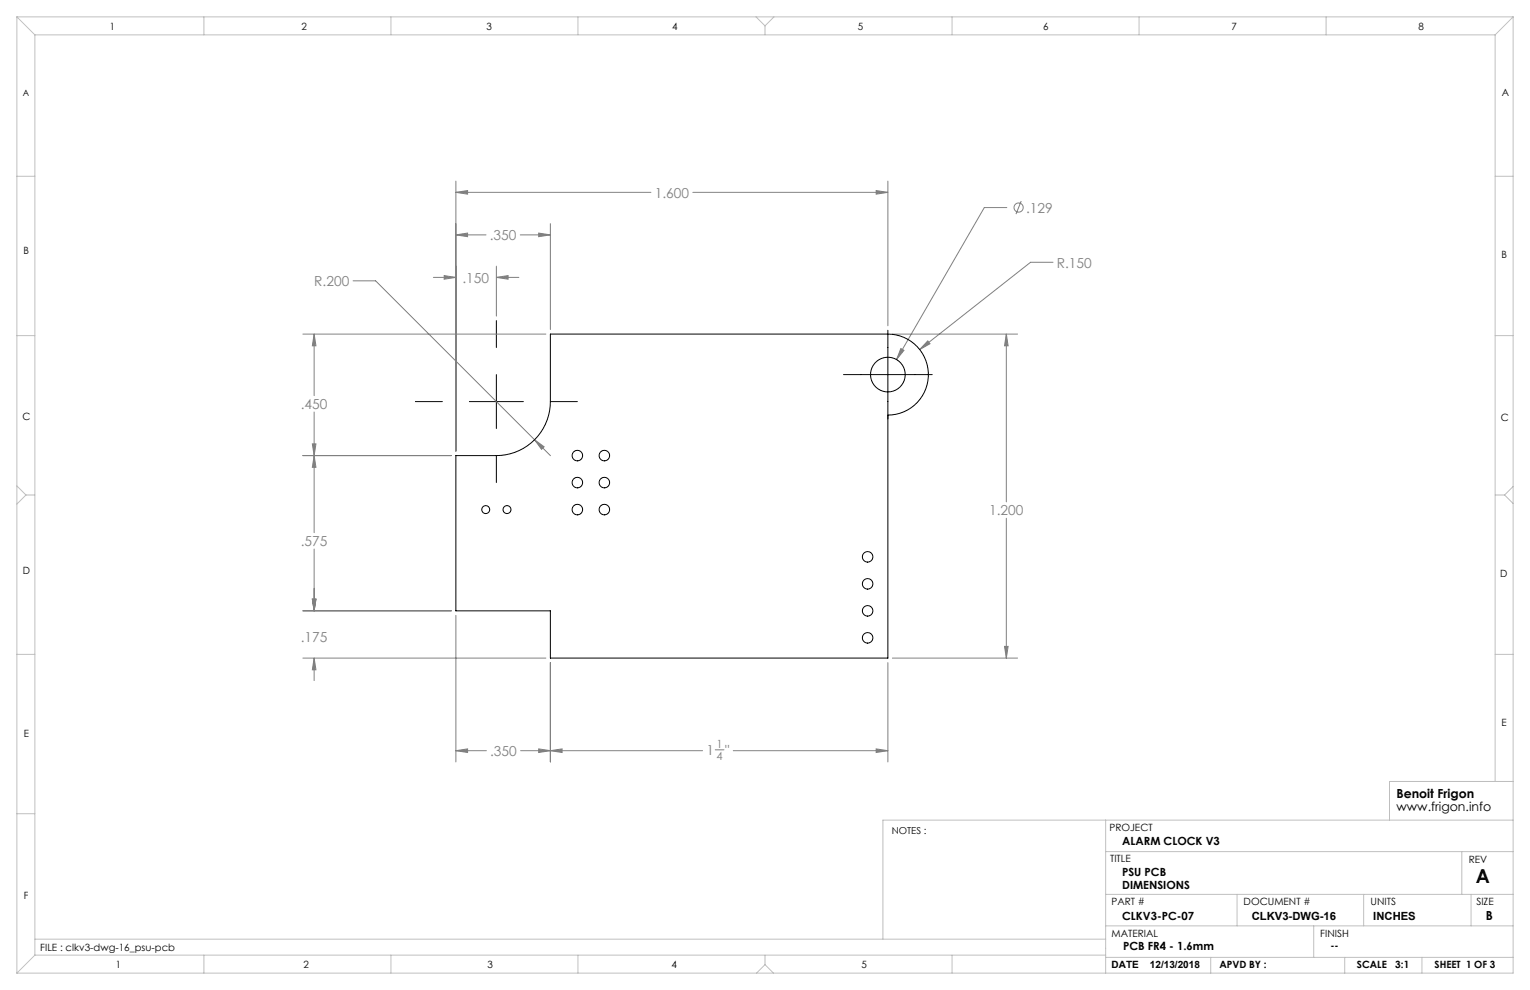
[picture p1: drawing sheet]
<svg xmlns="http://www.w3.org/2000/svg" width="432mm" height="279mm" viewBox="0 0 432 279" stroke-linecap="round" stroke-linejoin="round" font-family="sans-serif">
<g fill="none" stroke="#808080" stroke-width=".28">
<path d="M128.7 51.1v76.2M128.7 54.3h55M128.7 54.3l3.3-.5v1zM195.5 54.3h55.1M247.3 53.8l3.3 .5-3.3 .5zM250.6 51.1v40.8M284.1 58.6h-6.3l-24.8 42.9M288.2 56.7l-1.5 3.7M99.7 79.3h6.3l44.9 44.8M122.3 78.3h6.4M125.4 77.8l3.3 .5-3.3 .5zM128.7 66.3h8.5"/>
<path d="M128.7 66.3l3.3-.5v1zM140.1 75.1v14.1M140.1 78.3h6.3M140.1 78.3l3.3-.5v1zM146.8 66.3h8.5M152 65.8l3.3 .5-3.3 .5zM155.3 63.1v29.9M297.2 74h-6.4l-31.2 24.6M85.5 94.3h68.6M88.7 94.3v17.4M88.7 94.3l.5 3.3h-1.1zM251.8 94.3h35.4"/>
<path d="M254.2 98.4l.9 .5-2.1 2.6zM261.8 96.2l.7 .8-2.9 1.6zM284 94.3v47.3M284 94.3l.5 3.3h-1zM88.7 116.3v34M85.5 128.6h41.9M88.1 125.3h1.1l-.5 3.3zM88.7 128.6l.5 3.3h-1.1zM150.9 124.1l4.5 4.5M150.9 124.1l2.7 2-.8 .7zM88.7 155v17.4M284 146.3v39.4"/>
<path d="M85.5 172.4h41.9M88.1 169.1h1.1l-.5 3.3zM128.7 173.7v41.3M85.5 185.7h68.6M88.7 185.7v6.4M88.7 185.7l.5 3.3h-1.1zM155.3 187v28M250.6 187v28M251.8 185.7h35.4M283.5 182.4h1l-.5 3.3zM128.7 211.9h8.6M128.7 211.9l3.3-.5v1z"/>
<path d="M146.9 211.9h51.4M152 211.4l3.3 .5-3.3 .5zM155.3 211.9l3.3-.5v1zM201.9 211.6h2.4M206.9 211.9h43.7M247.3 211.4l3.3 .5-3.3 .5z"/>
<circle cx="287.5" cy="58.6" r="1.29"/>
</g>
<path d="M140.1 90.5v7.6M250.6 93.2v25M117.2 113.3h7.6M132.5 113.3h15.2M140.1 105.7v15.3M155.3 113.3h7.6M238.1 105.7h25M140.1 128.6v7.6" fill="none" stroke="#000" stroke-width=".28"/>
<g fill="none" stroke="#c0c0c0" stroke-width=".28">
<path d="M4.8 4.8l5 5M4.8 4.8h422.2M4.8 4.8v269.8M9.8 9.8h412.2M9.8 9.8v259.8M57.5 4.8v5M110.3 4.8v5M163.1 4.8v5M213.4 4.8l2.5 2.5M215.9 7.3v2.5M218.4 4.8l-2.5 2.5M268.7 4.8v5"/>
<path d="M321.5 4.8v5M374.3 4.8v5M422 9.8v210.7M427 4.8l-5 5M427 4.8v269.8h-422.2M4.8 49.7h5M422 49.7h5M4.8 94.7h5M422 94.7h5M4.8 137.1l2.5 2.6M7.3 139.7l-2.5 2.6M7.3 139.7h2.5"/>
<path d="M422 139.7h2.6M424.6 139.7l2.4 2.4M427 137.3l-2.4 2.4M4.8 184.7h5M422 184.7h5M4.8 229.7h5M312 231.5v43.1M427 231.5h-177.8v33.6M427 220.5h-34.8v11M312 240.3h115M312 252.4h115M349.1 252.4v8.9"/>
<path d="M384.9 252.4v8.9M412.6 240.3v12.1M415.2 252.4v8.9M9.8 265.1h302.2M9.8 269.6l-5 5M9.8 269.6h302.2M57.5 269.6v5M110.3 269.6v5M163.1 269.6v5M215.9 272.2l-2.4 2.4M215.9 272.2l2.4 2.4M215.9 269.6v2.6"/>
<path d="M268.7 269.6v5M312 270.2h115M312 261.3h115M341.7 270.2v4.4M370.8 261.3v8.9M379.5 270.2v4.4M401.3 270.2v4.4"/>
</g>
<path d="M284 94.3l.5 3.3h-1zM283.5 182.4h1l-.5 3.3zM88.1 125.3h1.1l-.5 3.3zM88.7 94.3l.5 3.3h-1.1zM128.7 54.3l3.3-.5v1zM247.3 53.8l3.3 .5-3.3 .5zM261.8 96.2l-2.2 2.4 2.9-1.6zM254.2 98.4l-1.2 3.1 2.1-2.6zM155.3 211.9l3.3-.5v1zM247.3 211.4l3.3 .5-3.3 .5zM128.7 66.3l3.3-.5v1zM152 65.8l3.3 .5-3.3 .5zM150.9 124.1l1.9 2.7 .8-.7zM140.1 78.3l3.3-.5v1zM125.4 77.8l3.3 .5-3.3 .5zM88.7 128.6l.5 3.3h-1.1zM88.1 169.1h1.1l-.5 3.3zM128.7 211.9l3.3-.5v1zM152 211.4l3.3 .5-3.3 .5zM88.7 185.7l.5 3.3h-1.1zM88.1 169.1h1.1l-.5 3.3z" fill="#808080"/>
<g fill="none" stroke="#000" stroke-width=".28">
<path d="M155.3 94.3h95.3a11.4 11.4 0 0 1 11.4 11.4 11.4 11.4 0 0 1-11.4 11.4v68.6h-95.3v-13.3h-26.6v-43.8h11.4a15.2 15.2 0 0 0 15.2-15.3z"/>
<circle cx="250.6" cy="105.7" r="4.9"/>
<circle cx="162.9" cy="128.6" r="1.49"/>
<circle cx="162.9" cy="136.2" r="1.49"/>
<circle cx="170.6" cy="136.2" r="1.49"/>
<circle cx="170.6" cy="128.6" r="1.49"/>
<circle cx="137.1" cy="143.8" r="1.12"/>
<circle cx="143.1" cy="143.8" r="1.12"/>
<circle cx="162.9" cy="143.8" r="1.49"/>
<circle cx="170.6" cy="143.8" r="1.49"/>
<circle cx="244.9" cy="157.2" r="1.49"/>
<circle cx="244.9" cy="172.4" r="1.49"/>
<circle cx="244.9" cy="164.8" r="1.49"/>
<circle cx="244.9" cy="180" r="1.49"/>
</g>
<text font-size="5.4" x="416.5" y="249.1">A</text>
<g font-size="3.9" fill="#808080">
<text x="184.8" y="55.8">1.600</text>
<text x="289.6" y="60">.129</text>
<text x="138.2" y="67.8">.350</text>
<text x="298.3" y="75.5">R.150</text>
<text x="88.7" y="80.7">R.200</text>
<text x="130.5" y="79.8">.150</text>
<text x="84.9" y="115.4">.450</text>
<text x="279.2" y="145.4">1.200</text>
<text x="84.9" y="154.1">.575</text>
<text x="84.9" y="181.1">.175</text>
<text x="138.3" y="213.3">.350</text>
<text x="199.4" y="213.2">1</text>
<text x="204.7" y="213.2">&quot;</text>
</g>
<g font-size="3.5">
<text x="394.1" y="225.3">Benoit Frigon</text>
<text x="394.1" y="228.8">www.frigon.info</text>
<text x="419.3" y="259.7">B</text>
</g>
<g font-size="3.2" fill="#808080">
<text x="202.2" y="211.1">1</text>
<text x="202.2" y="214.4">4</text>
</g>
<g font-size="3.2">
<text x="316.7" y="238.4">ALARM CLOCK V3</text>
<text x="316.7" y="247.3">PSU PCB</text>
<text x="316.7" y="250.8">DIMENSIONS</text>
<text x="316.7" y="259.7">CLKV3-PC-07</text>
<text x="353.3" y="259.7">CLKV3-DWG-16</text>
<text x="387.6" y="259.7">INCHES</text>
<text x="317" y="268.2">PCB FR4 - 1.6mm</text>
</g>
<g font-size="2.8">
<text x="31" y="8.5">1</text>
<text x="85.1" y="8.5">2</text>
<text x="137.3" y="8.5">3</text>
<text x="189.7" y="8.5">4</text>
<text x="242.1" y="8.5">5</text>
<text x="294.4" y="8.5">6</text>
<text x="347.6" y="8.5">7</text>
<text x="400.3" y="8.5">8</text>
<text x="423.8" y="27.2">A</text>
<text x="6.7" y="71.8">B</text>
<text x="423.8" y="72.8">B</text>
<text x="6.4" y="118.6">C</text>
<text x="423.5" y="118.9">C</text>
<text x="6.5" y="162.1">D</text>
<text x="423.4" y="163">D</text>
<text x="6.7" y="207.9">E</text>
<text x="423.7" y="204.9">E</text>
<text x="313.1" y="234.6">PROJECT</text>
<text x="313.3" y="243.2">TITLE</text>
<text x="414.5" y="243.6">REV</text>
<text x="6.7" y="253.8">F</text>
<text x="313.7" y="255.3">PART #</text>
<text x="351" y="255.3">DOCUMENT #</text>
<text x="386.8" y="255.3">UNITS</text>
<text x="416.7" y="255.3">SIZE</text>
<text x="11.4" y="268.4">FILE : clkv3-dwg-16_psu-pcb</text>
<text x="313.7" y="264.6">MATERIAL</text>
<text x="372.6" y="264.5">FINISH</text>
<text x="375.5" y="267.9">--</text>
<text x="32.7" y="273.3">1</text>
<text x="85.7" y="273.3">2</text>
<text x="137.6" y="273.3">3</text>
<text x="189.6" y="273.3">4</text>
<text x="243.2" y="273.2">5</text>
<text x="313.7" y="273.3">DATE</text>
<text x="324.5" y="273.3">12/13/2018</text>
<text x="344.1" y="273.1">APVD BY :</text>
<text x="383" y="273.1">SCALE</text>
<text x="393.8" y="273.1">3:1</text>
<text x="404.9" y="273.1">SHEET 1 OF 3</text>
</g>
<text font-size="2.7" x="251.7" y="235.2">NOTES :</text>
<text font-size="2.5" x="6.4" y="27">A</text>
</svg>
